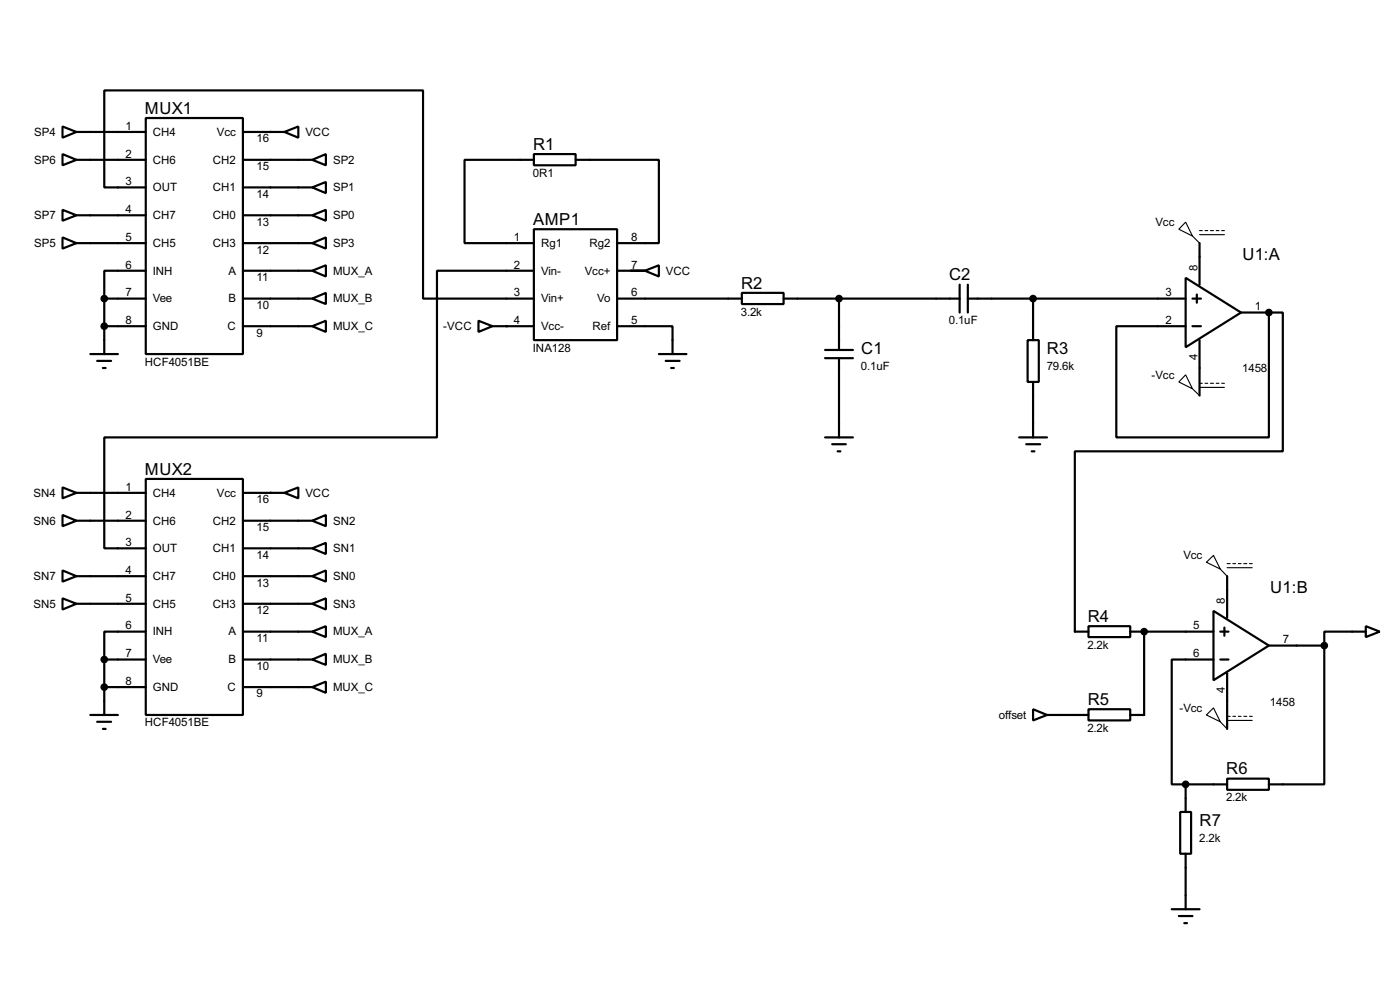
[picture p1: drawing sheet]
<svg xmlns="http://www.w3.org/2000/svg" width="256mm" height="180mm" viewBox="0 0 256 180" stroke-linecap="round" stroke-linejoin="round" font-family="sans-serif">
<g fill="none" stroke="#000" stroke-width=".4">
<path d="M11.5 23.2l2.5 1-2.5 1zM11.5 28.2l2.5 1.1-2.5 1zM11.5 38.4l2.5 1-2.5 1zM14 24.2h12.7M14 29.3h12.7M14 39.4h12.7M26.7 21.6h17.8v43.2h-17.8zM26.7 34.3h-7.6v-17.7h58.4v38.1h20.3M44.5 24.2h7.6M44.5 29.3h12.7M44.5 39.4h12.7M44.5 34.3h12.7"/>
<path d="M52.1 24.2l2.6-1v2zM57.2 29.3l2.5-1.1v2.1zM57.2 34.3l2.5-1v2.1zM57.2 39.4l2.5-1v2zM97.8 28.2h7.7v2.1h-7.7zM97.8 29.3h-12.7v15.2h12.7M105.5 29.3h15.2v15.2h-7.6M11.5 43.5l2.5 1-2.5 1zM14 44.5h12.7M19.1 54.7h7.6M19.1 59.7h7.6M19.1 54.7v10.1"/>
<path d="M26.7 49.6h-7.6v5.1M44.5 49.6h12.7M44.5 44.5h12.7M44.5 54.7h12.7M44.5 59.7h12.7M57.2 44.5l2.5-1v2zM57.2 49.6l2.5-1v2zM57.2 54.7l2.5-1.1v2.1zM57.2 59.7l2.5-1v2.1zM87.7 58.7l2.5 1-2.5 1.1zM90.2 59.7h7.6M97.8 42h15.3v20.3h-15.3z"/>
<path d="M97.8 49.6h-17.7v30.5h-61v20.3h7.6M113.1 59.7h10.1v5.1M113.1 49.6h5.1M113.1 54.7h22.8M118.2 49.6l2.5-1v2zM135.9 53.6h7.7v2.1h-7.7zM143.6 54.7h32.2M153.7 54.7v9.4M175.8 52.1v5.1M177.3 54.7h39.9M177.3 52.1v5.1M189.3 54.7v7.6"/>
<path d="M217.2 50.9l10.2 6.3-10.2 6.4zM218.5 54.7h1.5M218.5 59.7h1.5M219.3 53.9v1.5M219.8 44.5v7.6M227.4 57.2h5.1M232.5 57.2h2.5v25.4h-38.1v33h2.5M232.5 57.2v22.9h-28v-20.4h12.7M16.6 64.8h5M17.8 66.1h2.6M18.9 67.4h.5M120.7 64.8h5.1"/>
<path d="M122 66.1h2.5M123 67.4h.5M151.2 64.1h5.1M151.2 65.6h5.1M153.7 65.6v14.5M188.3 62.3h2v7.6h-2zM189.3 69.9v10.2M219.8 62.3v10.1M11.5 89.2l2.5 1-2.5 1zM11.5 94.3l2.5 1-2.5 1zM14 90.2h12.7M14 95.3h12.7"/>
<path d="M26.7 87.7h17.8v43.2h-17.8zM44.5 90.2h7.6M44.5 95.3h12.7M52.1 90.2l2.6-1v2zM57.2 95.3l2.5-1v2zM151.2 80.1h5.1M152.5 81.3h2.5M153.5 82.6h.5M186.7 80.1h5.1M188 81.3h2.6M189 82.6h.5M11.5 104.4l2.5 1.1-2.5 1z"/>
<path d="M11.5 109.5l2.5 1-2.5 1.1zM14 105.5h12.7M14 110.5h12.7M26.7 115.6h-7.6v5.1M44.5 105.5h12.7M44.5 110.5h12.7M44.5 100.4h12.7M44.5 115.6h12.7M57.2 100.4l2.5-1v2zM57.2 105.5l2.5-1.1v2.1zM57.2 110.5l2.5-1v2.1zM57.2 115.6l2.5-1v2z"/>
<path d="M199.4 114.6h7.7v2h-7.7zM207.1 115.6h15.2M209.6 115.6v15.3h-2.5M222.3 111.8l10.2 6.4-10.2 6.3zM223.6 115.6h1.5M224.3 114.9v1.5M224.8 105.5v7.6M232.5 118.2h10.1M242.6 118.2v25.4h-10.1M250.2 114.6l2.6 1-2.6 1zM250.2 115.6h-7.6v2.6M16.6 130.9h5"/>
<path d="M17.8 132.1h2.6M18.9 133.4h.5M19.1 120.7h7.6M19.1 125.8h7.6M19.1 120.7v10.2M44.5 120.7h12.7M44.5 125.8h12.7M57.2 120.7l2.5-1v2zM57.2 125.8l2.5-1v2zM189.3 129.8l2.5 1.1-2.5 1zM191.8 130.9h7.6M199.4 129.8h7.7v2.1h-7.7z"/>
<path d="M222.3 120.7h-7.6v22.9h2.5M223.6 120.7h1.5M224.8 123.2v10.2M216.2 148.6h2v7.7h-2zM217.2 143.6v5M217.2 156.3v10.1M217.2 143.6h7.6M224.8 142.5h7.7v2.1h-7.7zM214.7 166.4h5.1M216 167.7h2.5M217 169h.5"/>
</g>
<g fill="#000">
<circle cx="49.6" cy="24.2" r=".2"/>
<circle cx="92.8" cy="59.7" r=".2"/>
<circle cx="232.5" cy="57.2" r=".2"/>
<circle cx="49.6" cy="90.2" r=".2"/>
<circle cx="209.6" cy="115.6" r=".2"/>
</g>
<g fill="#000" stroke="#000" stroke-width=".4">
<circle cx="19.1" cy="54.7" r=".5"/>
<circle cx="19.1" cy="59.7" r=".5"/>
<circle cx="153.7" cy="54.7" r=".5"/>
<circle cx="189.2" cy="54.7" r=".5"/>
<circle cx="232.4" cy="57.2" r=".5"/>
<circle cx="209.6" cy="115.6" r=".5"/>
<circle cx="242.6" cy="118.2" r=".5"/>
<circle cx="19.1" cy="120.7" r=".5"/>
<circle cx="19.1" cy="125.8" r=".5"/>
<circle cx="217.2" cy="143.6" r=".5"/>
</g>
<g fill="none" stroke="#000" stroke-width=".2">
<path d="M217.2 40.7l1.3 2.5-2.5-1.2zM218.5 43.2l1.3 1.3M219.8 42.2h.5M219.8 43h4.5M220.8 42.2h.5M221.8 42.2h.5M222.8 42.2h.5M223.8 42.2h.5M217.2 68.6l1.3 2.6-2.5-1.3zM218.5 71.2l1.3 1.2M219.8 70.2h.5M219.8 70.9h4.5"/>
<path d="M220.8 70.2h.5M221.8 70.2h.5M222.8 70.2h.5M223.8 70.2h.5M221 102.9l1.3-1.2 1.3 2.5zM223.6 104.2l1.2 1.3M224.8 103.2h.6M224.8 103.9h4.6M225.9 103.2h.5M226.9 103.2h.5M227.9 103.2h.5M228.9 103.2h.5"/>
<path d="M221 130.9l1.3-1.3 1.3 2.5zM223.6 132.1l1.2 1.3M224.8 131.1h.6M224.8 131.9h4.6M225.9 131.1h.5M226.9 131.1h.5M227.9 131.1h.5M228.9 131.1h.5"/>
</g>
<g font-size="3.4">
<text x="26.6" y="20.8">MUX1</text>
<text x="97.7" y="27.4">R1</text>
<text x="97.7" y="41.2">AMP1</text>
<text x="227.6" y="47.5">U1:A</text>
<text x="135.8" y="52.8">R2</text>
<text x="173.9" y="51.3">C2</text>
<text x="157.8" y="64.8">C1</text>
<text x="191.8" y="64.8">R3</text>
<text x="26.6" y="86.9">MUX2</text>
<text x="199.3" y="113.8">R4</text>
<text x="232.7" y="108.5">U1:B</text>
<text x="199.3" y="129">R5</text>
<text x="224.7" y="141.7">R6</text>
<text x="219.8" y="151.2">R7</text>
</g>
<g font-size="2.4">
<text x="23" y="23.8">1</text>
<text x="6.3" y="24.9">SP4</text>
<text x="6.3" y="30">SP6</text>
<text x="23" y="28.9">2</text>
<text x="28" y="24.9">CH4</text>
<text x="28" y="30">CH6</text>
<text x="39" y="30">CH2</text>
<text x="39.7" y="24.9">Vcc</text>
<text x="47" y="26.1">16</text>
<text x="55.9" y="24.9">VCC</text>
<text x="61" y="30">SP2</text>
<text x="23" y="33.9">3</text>
<text x="28" y="35">OUT</text>
<text x="39" y="35">CH1</text>
<text x="47" y="31.2">15</text>
<text x="61" y="35">SP1</text>
<text x="97.6" y="32.4">0R1</text>
<text x="6.3" y="40.1">SP7</text>
<text x="23" y="39">4</text>
<text x="28" y="40.1">CH7</text>
<text x="39" y="40.1">CH0</text>
<text x="47" y="36.2">14</text>
<text x="47" y="41.3">13</text>
<text x="61" y="40.1">SP0</text>
<text x="211.7" y="41.3">Vcc</text>
<text x="6.3" y="45.2">SP5</text>
<text x="23" y="44.1">5</text>
<text x="28" y="45.2">CH5</text>
<text x="39" y="45.2">CH3</text>
<text x="47" y="46.4">12</text>
<text x="61" y="45.2">SP3</text>
<text x="94.2" y="44.1">1</text>
<text x="99.1" y="45.2">Rg1</text>
<text x="108" y="45.2">Rg2</text>
<text x="115.6" y="44.1">8</text>
<text x="23" y="49.2">6</text>
<text x="28" y="50.3">INH</text>
<text x="41.8" y="50.3">A</text>
<text x="47" y="51.5">11</text>
<text x="61" y="50.3">MUX_A</text>
<text x="94.2" y="49.2">2</text>
<text x="99.1" y="50.3">Vin-</text>
<text x="107.1" y="50.3">Vcc+</text>
<text x="115.6" y="49.2">7</text>
<text x="122" y="50.3">VCC</text>
<text x="219.4" y="49.6" transform="rotate(-90 219.4 49.6)">8</text>
<text x="23" y="54.3">7</text>
<text x="23" y="59.3">8</text>
<text x="28" y="55.4">Vee</text>
<text x="41.8" y="55.4">B</text>
<text x="47" y="56.6">10</text>
<text x="61" y="55.4">MUX_B</text>
<text x="94.2" y="54.3">3</text>
<text x="94.2" y="59.3">4</text>
<text x="99.1" y="55.4">Vin+</text>
<text x="109.4" y="55.4">Vo</text>
<text x="115.6" y="54.3">6</text>
<text x="115.6" y="59.3">5</text>
<text x="135.7" y="57.8">3.2k</text>
<text x="173.8" y="59.3">0.1uF</text>
<text x="213.5" y="54.3">3</text>
<text x="213.5" y="59.3">2</text>
<text x="229.9" y="56.8">1</text>
<text x="28" y="60.4">GND</text>
<text x="41.7" y="60.4">C</text>
<text x="47" y="61.6">9</text>
<text x="61" y="60.4">MUX_C</text>
<text x="81.2" y="60.4">-VCC</text>
<text x="97.6" y="64.4">INA128</text>
<text x="99.1" y="60.4">Vcc-</text>
<text x="108.5" y="60.4">Ref</text>
<text x="219.4" y="66" transform="rotate(-90 219.4 66)">4</text>
<text x="26.5" y="66.9">HCF4051BE</text>
<text x="157.7" y="67.7">0.1uF</text>
<text x="191.8" y="67.7">79.6k</text>
<text x="211" y="69.3">-Vcc</text>
<text x="227.6" y="68.1">1458</text>
<text x="23" y="89.8">1</text>
<text x="6.1" y="90.9">SN4</text>
<text x="23" y="94.9">2</text>
<text x="28" y="90.9">CH4</text>
<text x="39.7" y="90.9">Vcc</text>
<text x="47" y="92.1">16</text>
<text x="55.9" y="90.9">VCC</text>
<text x="6.1" y="96">SN6</text>
<text x="23" y="100">3</text>
<text x="28" y="96">CH6</text>
<text x="28" y="101.1">OUT</text>
<text x="39" y="96">CH2</text>
<text x="39" y="101.1">CH1</text>
<text x="47" y="97.2">15</text>
<text x="61" y="96">SN2</text>
<text x="61" y="101.1">SN1</text>
<text x="6.1" y="106.2">SN7</text>
<text x="23" y="105.1">4</text>
<text x="28" y="106.2">CH7</text>
<text x="39" y="106.2">CH0</text>
<text x="47" y="102.3">14</text>
<text x="47" y="107.4">13</text>
<text x="61" y="106.2">SN0</text>
<text x="216.8" y="102.4">Vcc</text>
<text x="6.1" y="111.2">SN5</text>
<text x="23" y="110.1">5</text>
<text x="28" y="111.2">CH5</text>
<text x="39" y="111.2">CH3</text>
<text x="47" y="112.4">12</text>
<text x="61" y="111.2">SN3</text>
<text x="224.4" y="110.5" transform="rotate(-90 224.4 110.5)">8</text>
<text x="23" y="115.2">6</text>
<text x="28" y="116.3">INH</text>
<text x="41.8" y="116.3">A</text>
<text x="47" y="117.5">11</text>
<text x="61" y="116.3">MUX_A</text>
<text x="199.2" y="118.7">2.2k</text>
<text x="218.6" y="115.2">5</text>
<text x="235" y="117.8">7</text>
<text x="23" y="120.3">7</text>
<text x="23" y="125.4">8</text>
<text x="28" y="121.4">Vee</text>
<text x="41.8" y="121.4">B</text>
<text x="47" y="122.6">10</text>
<text x="61" y="121.4">MUX_B</text>
<text x="218.6" y="120.3">6</text>
<text x="28" y="126.5">GND</text>
<text x="41.7" y="126.5">C</text>
<text x="47" y="127.7">9</text>
<text x="61" y="126.5">MUX_C</text>
<text x="183" y="131.6">offset</text>
<text x="216.1" y="130.3">-Vcc</text>
<text x="224.4" y="126.9" transform="rotate(-90 224.4 126.9)">4</text>
<text x="232.7" y="129.2">1458</text>
<text x="26.5" y="133">HCF4051BE</text>
<text x="199.2" y="134">2.2k</text>
<text x="224.6" y="146.7">2.2k</text>
<text x="219.7" y="154.2">2.2k</text>
</g>
</svg>
